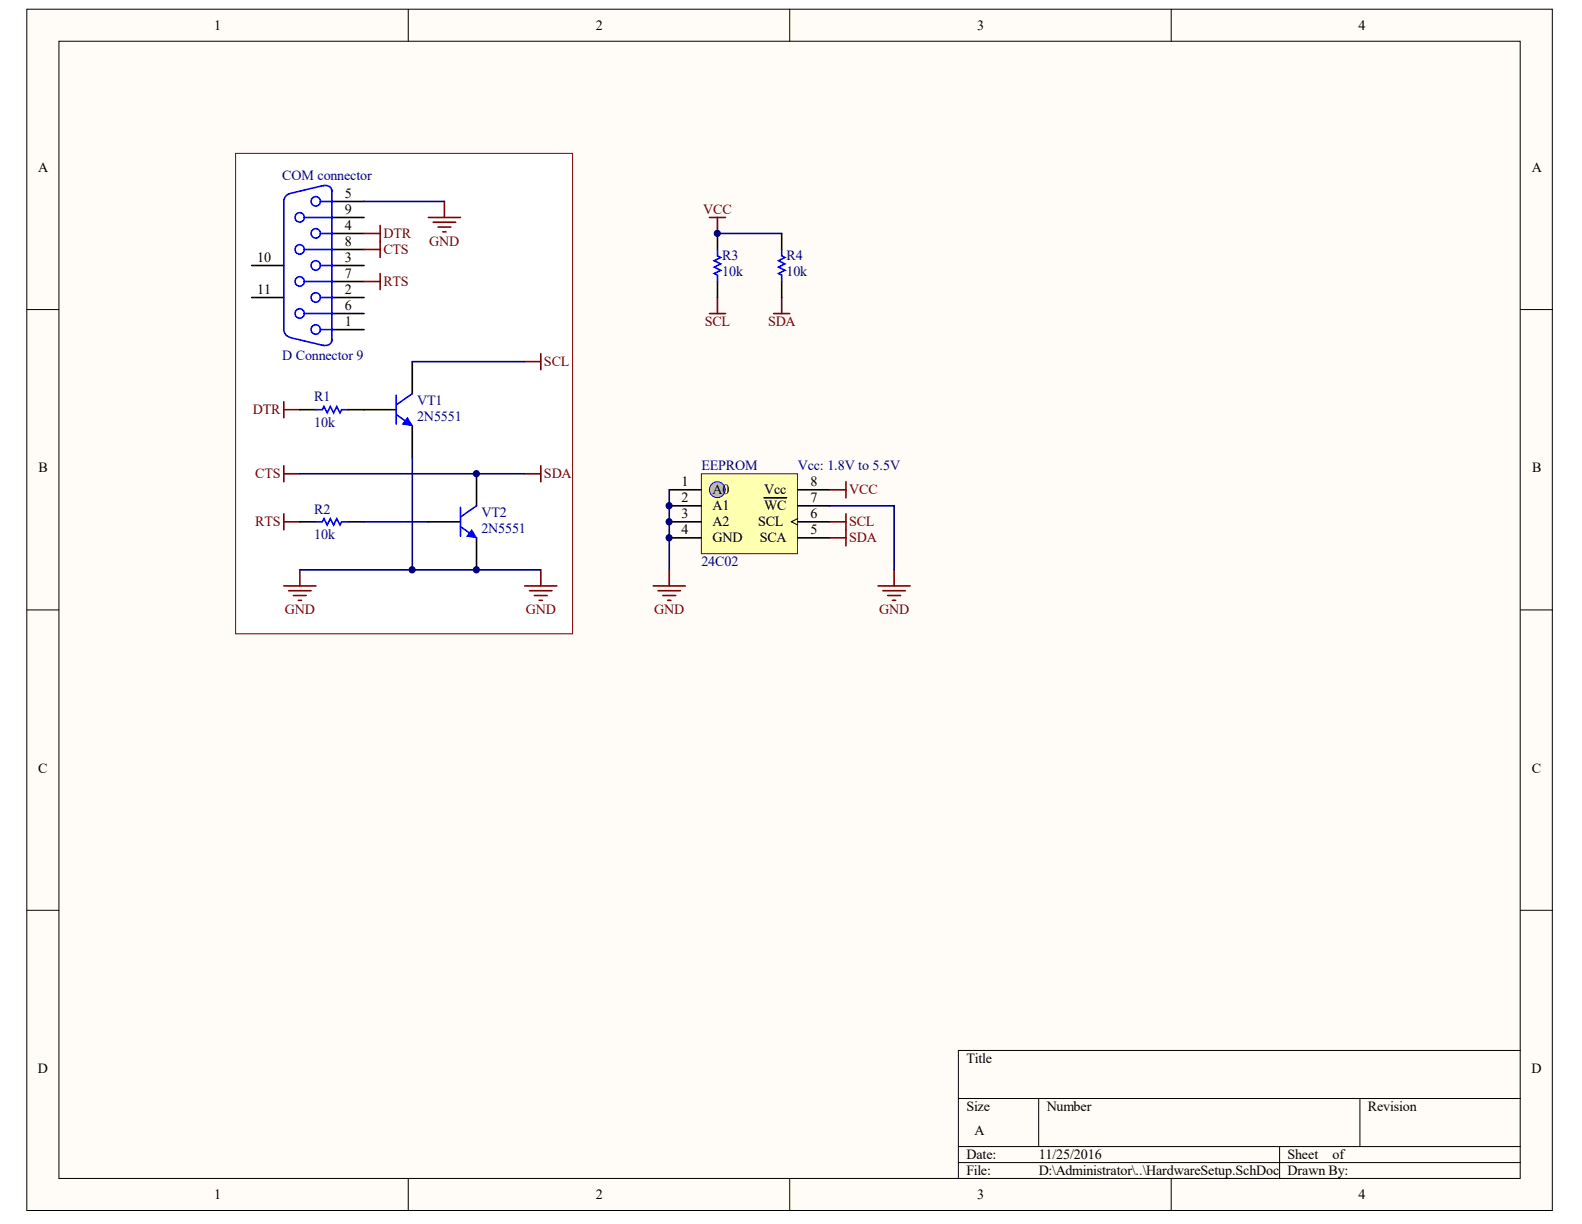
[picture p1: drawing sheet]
<svg xmlns="http://www.w3.org/2000/svg" width="279mm" height="216mm" viewBox="0 0 279 216" stroke-linecap="round" stroke-linejoin="round" font-family="sans-serif">
<g fill="#fffcf8" stroke="#000" stroke-width=".18">
<path d="M4.7 1.6h269.1v211.9h-269.1z"/>
<path d="M10.4 7.3h257.7v200.6h-257.7z"/>
</g>
<g fill="none" stroke="#000" stroke-width=".18">
<path d="M72 1.6v5.7M139.3 1.6v5.7M206.6 1.6v5.7M4.7 54.6h5.7M268.2 54.6h5.7M4.7 107.6h5.7M268.2 107.6h5.7M4.7 160.6h5.7M268.2 160.6h5.7M169 193.8h99.2M183.2 193.8v8.4M239.9 193.8v8.4"/>
<path d="M268.2 185.3h-99.2v22.6M72 207.9v5.6M139.3 207.9v5.6M169 202.2h99.2M169 205.1h99.2M206.6 207.9v5.6M225.7 202.2v5.7"/>
</g>
<path d="M41.6 27.1h59.4v84.7h-59.4z" fill="#fff" stroke="#800000" stroke-width=".18"/>
<g fill="none" stroke="#800000" stroke-width=".28">
<path d="M50.1 70.9v2.8M50.1 72.3h2.8M92.6 63.8h2.8M95.4 62.4v2.8M50.1 82.2v2.8M50.1 90.6v2.9M50.1 92h2.8M50.1 83.6h2.8M92.6 83.6h2.8M95.4 82.2v2.8M50.1 103.3h5.6M50.9 104.2h4"/>
<path d="M51.8 105h2.2M52.6 105.9h.6M52.9 100.5v2.8M92.6 103.3h5.6M93.4 104.2h4M94.3 105h2.2M95.1 105.9h.6M95.4 100.5v2.8"/>
</g>
<path d="M52.9 72.3h2.8M61.4 72.3h8.5M72.7 63.8v5.6M72.7 75.1v5.6M52.9 92h2.8M61.4 92h2.8M75.6 92h5.6M84.1 83.6v5.6M84.1 94.9v5.6" fill="none" stroke="#000" stroke-width=".28"/>
<path d="M55.7 72.3h1.2l.2-.6 .6 1.1 .6-1.1 .5 1.1 .6-1.1 .6 1.1 .3-.5h1.1M69.9 73.1l2.8 2M69.9 69.7v5.1M72.7 69.4l-2.8 2M55.7 92h1.2l.2-.5 .6 1.1 .6-1.1 .5 1.1 .6-1.1 .6 1.1 .3-.6h1.1M81.2 92.9l2.9 2M81.2 89.5v5.1M84.1 89.2l-2.9 2" fill="none" stroke="#00f" stroke-width=".28"/>
<g fill="#00f" stroke="#00f" stroke-width=".18">
<path d="M71.9 73.7l.8 1.4-1.7-.3z"/>
<path d="M83.2 93.5l.9 1.4-1.7-.3z"/>
</g>
<path d="M72.7 63.8h19.9M52.9 83.6h39.7M64.2 92h11.4M72.7 80.7v19.8M52.9 100.5h42.5" fill="none" stroke="#000080" stroke-width=".28"/>
<path d="M123.7 83.6h17v14.1h-17z" fill="#ffffb0" stroke="#800000" stroke-width=".18"/>
<circle cx="126.5" cy="86.4" r="1.39" fill="#c0c0c0" stroke="#00f" stroke-width=".18"/>
<g fill="none" stroke="#000" stroke-width=".28">
<path d="M58.6 35.5h5.6M58.6 38.4h5.6M44.4 52.5h5.7M44.4 46.8h5.7M58.6 58.1h5.6M58.6 52.5h5.6M58.6 46.8h5.6M58.6 41.2h5.6M58.6 55.3h5.6M58.6 49.7h5.6M58.6 44h5.6M126.6 41.2v2.8"/>
<path d="M126.6 49.7v2.8M137.9 41.2v2.8M137.9 49.7v2.8M118.1 89.2h5.6M118.1 92h5.6M118.1 94.9h5.6M118.1 86.4h5.6M134.8 87.8h3.9M140.7 89.2h5.7M140.7 92h5.7M140.7 94.9h5.7M140.7 86.4h5.7"/>
</g>
<path d="M140.7 91.5l-1.1 .5 1.1 .6" fill="none" stroke="#000" stroke-width=".18"/>
<path d="M64.2 35.5h14.2M126.6 41.2h11.3M118.1 86.4v14.1M146.4 89.2h11.3v11.3" fill="none" stroke="#000080" stroke-width=".28"/>
<g fill="none" stroke="#800000" stroke-width=".28">
<path d="M67.1 39.8v5.6M75.6 38.4h5.6M76.4 39.2h4M78.4 35.5v2.9M125.1 38.4h2.9M126.6 38.4v2.8M64.2 41.2h2.9M64.2 44h2.9M64.2 49.7h2.9M67.1 48.2v2.9M77.3 40.1h2.2M78.1 40.9h.6"/>
<path d="M125.1 55.3h2.9M126.6 52.5v2.8M136.5 55.3h2.8M137.9 52.5v2.8M146.4 86.4h2.8M146.4 92h2.8M146.4 94.9h2.8M149.2 85v2.8M149.2 90.6v5.7M115.2 103.3h5.7M116.1 104.2h3.9M116.9 105h2.3"/>
<path d="M117.8 105.9h.5M118.1 100.5v2.8M154.9 103.3h5.6M155.7 104.2h4M156.6 105h2.2M157.4 105.9h.6M157.7 100.5v2.8"/>
</g>
<g fill="none" stroke="#00f" stroke-width=".28">
<path d="M51.1 34.2a1.4 1.4 0 0 0-1 1.3v22.6a1.4 1.4 0 0 0 1 1.4M53.7 38.4h4.9M56.6 35.5h2M57 32.8l.3-.1a1.03 1.03 0 0 1 1.2 .9M57.1 32.7l-5.9 1.4M58.6 33.6v26.5M51.2 59.5l5.9 1.5M53.7 55.3h4.9M53.7 49.7h4.9M53.7 44h4.9M56.6 52.5h2M56.6 58.1h2"/>
<path d="M56.6 46.8h2M56.6 41.2h2M126.6 44v1.1l.5 .3-1.1 .6 1.1 .6-1.1 .5 1.1 .6-1.1 .5 .6 .3v1.2M137.9 44v1.1l.5 .3-1.1 .6 1.1 .6-1.1 .5 1.1 .6-1.1 .5 .6 .3v1.2M58.5 60a1.04 1.04 0 0 1-1.5 .9"/>
<circle cx="52.9" cy="38.3" r=".83"/>
<circle cx="55.7" cy="35.5" r=".83"/>
<circle cx="52.9" cy="49.6" r=".83"/>
<circle cx="52.9" cy="44" r=".83"/>
<circle cx="52.9" cy="55.3" r=".83"/>
<circle cx="55.7" cy="46.8" r=".83"/>
<circle cx="55.7" cy="41.2" r=".83"/>
<circle cx="55.7" cy="58.1" r=".83"/>
<circle cx="55.7" cy="52.5" r=".83"/>
</g>
<g fill="#000080" stroke="#000080" stroke-width=".18">
<circle cx="72.7" cy="100.5" r=".54"/>
<circle cx="84" cy="100.5" r=".54"/>
<circle cx="84" cy="83.6" r=".54"/>
<circle cx="118" cy="94.9" r=".54"/>
<circle cx="118" cy="92" r=".54"/>
<circle cx="118" cy="89.2" r=".54"/>
<circle cx="126.5" cy="41.2" r=".54"/>
</g>
<g font-size="2.5">
<text x="37.8" y="5.3">1</text>
<text x="105.1" y="5.3">2</text>
<text x="172.4" y="5.3">3</text>
<text x="239.6" y="5.3">4</text>
<text x="6.7" y="30.3">A</text>
<text x="60.8" y="34.9">5</text>
<text x="270.2" y="30.3">A</text>
<text x="60.8" y="40.6">4</text>
<text x="60.8" y="37.7">9</text>
<text x="45.4" y="46.2">10</text>
<text x="60.8" y="46.2">3</text>
<text x="60.8" y="43.4">8</text>
<text x="45.4" y="51.9">11</text>
<text x="60.8" y="51.9">2</text>
<text x="60.8" y="49">7</text>
<text x="60.8" y="57.5">1</text>
<text x="60.8" y="54.7">6</text>
<text x="6.8" y="83.3">B</text>
<text x="270.2" y="83.3">B</text>
<text x="120.2" y="88.6">2</text>
<text x="120.2" y="85.8">1</text>
<text x="125.7" y="87.2">A0</text>
<text x="134.8" y="87.2">Vcc</text>
<text x="143" y="88.6">7</text>
<text x="143" y="85.8">8</text>
<text x="120.2" y="91.4">3</text>
<text x="120.2" y="94.3">4</text>
<text x="125.7" y="90">A1</text>
<text x="125.7" y="92.8">A2</text>
<text x="125.7" y="95.7">GND</text>
<text x="133.7" y="92.8">SCL</text>
<text x="134" y="95.7">SCA</text>
<text x="134.8" y="90">WC</text>
<text x="143" y="91.4">6</text>
<text x="143" y="94.3">5</text>
<text x="6.7" y="136.3">C</text>
<text x="270.2" y="136.3">C</text>
<text x="6.7" y="189.3">D</text>
<text x="170.5" y="187.5">Title</text>
<text x="270.2" y="189.3">D</text>
<text x="170.5" y="196">Size</text>
<text x="184.6" y="196">Number</text>
<text x="241.3" y="196">Revision</text>
<text x="171.9" y="200.2">A</text>
<text x="170.5" y="204.5">Date:</text>
<text x="170.5" y="207.3">File:</text>
<text x="183.2" y="204.5">11/25/2016</text>
<text x="183.2" y="207.3">D:\Administrator\..\HardwareSetup.SchDoc</text>
<text x="227.1" y="204.5">Sheet</text>
<text x="227.1" y="207.3">Drawn By:</text>
<text x="235" y="204.5">of</text>
<text x="37.8" y="211.5">1</text>
<text x="105.1" y="211.5">2</text>
<text x="172.4" y="211.5">3</text>
<text x="239.6" y="211.5">4</text>
</g>
<g font-size="2.5" fill="#000080">
<text x="49.8" y="31.8">COM connector</text>
<text x="127.4" y="45.9">R3</text>
<text x="138.7" y="45.9">R4</text>
<text x="127.4" y="48.8">10k</text>
<text x="138.7" y="48.8">10k</text>
<text x="49.8" y="63.5">D Connector 9</text>
<text x="55.4" y="70.8">R1</text>
<text x="73.6" y="71.4">VT1</text>
<text x="55.4" y="75.3">10k</text>
<text x="73.6" y="74.2">2N5551</text>
<text x="123.7" y="83">EEPROM</text>
<text x="140.7" y="83">Vcc: 1.8V to 5.5V</text>
<text x="55.4" y="95.1">10k</text>
<text x="55.4" y="90.6">R2</text>
<text x="84.9" y="91.2">VT2</text>
<text x="84.9" y="94">2N5551</text>
<text x="123.7" y="99.9">24C02</text>
</g>
<g font-size="2.5" fill="#800000">
<text x="67.6" y="42">DTR</text>
<text x="124" y="37.7">VCC</text>
<text x="67.6" y="44.8">CTS</text>
<text x="75.7" y="43.4">GND</text>
<text x="67.6" y="50.5">RTS</text>
<text x="124.3" y="57.5">SCL</text>
<text x="135.5" y="57.5">SDA</text>
<text x="96" y="64.6">SCL</text>
<text x="44.6" y="73.1">DTR</text>
<text x="45" y="84.4">CTS</text>
<text x="96" y="84.4">SDA</text>
<text x="149.8" y="87.2">VCC</text>
<text x="45" y="92.8">RTS</text>
<text x="149.8" y="92.8">SCL</text>
<text x="149.8" y="95.7">SDA</text>
<text x="50.2" y="108.4">GND</text>
<text x="92.7" y="108.4">GND</text>
<text x="115.4" y="108.4">GND</text>
<text x="155.1" y="108.4">GND</text>
</g>
</svg>
